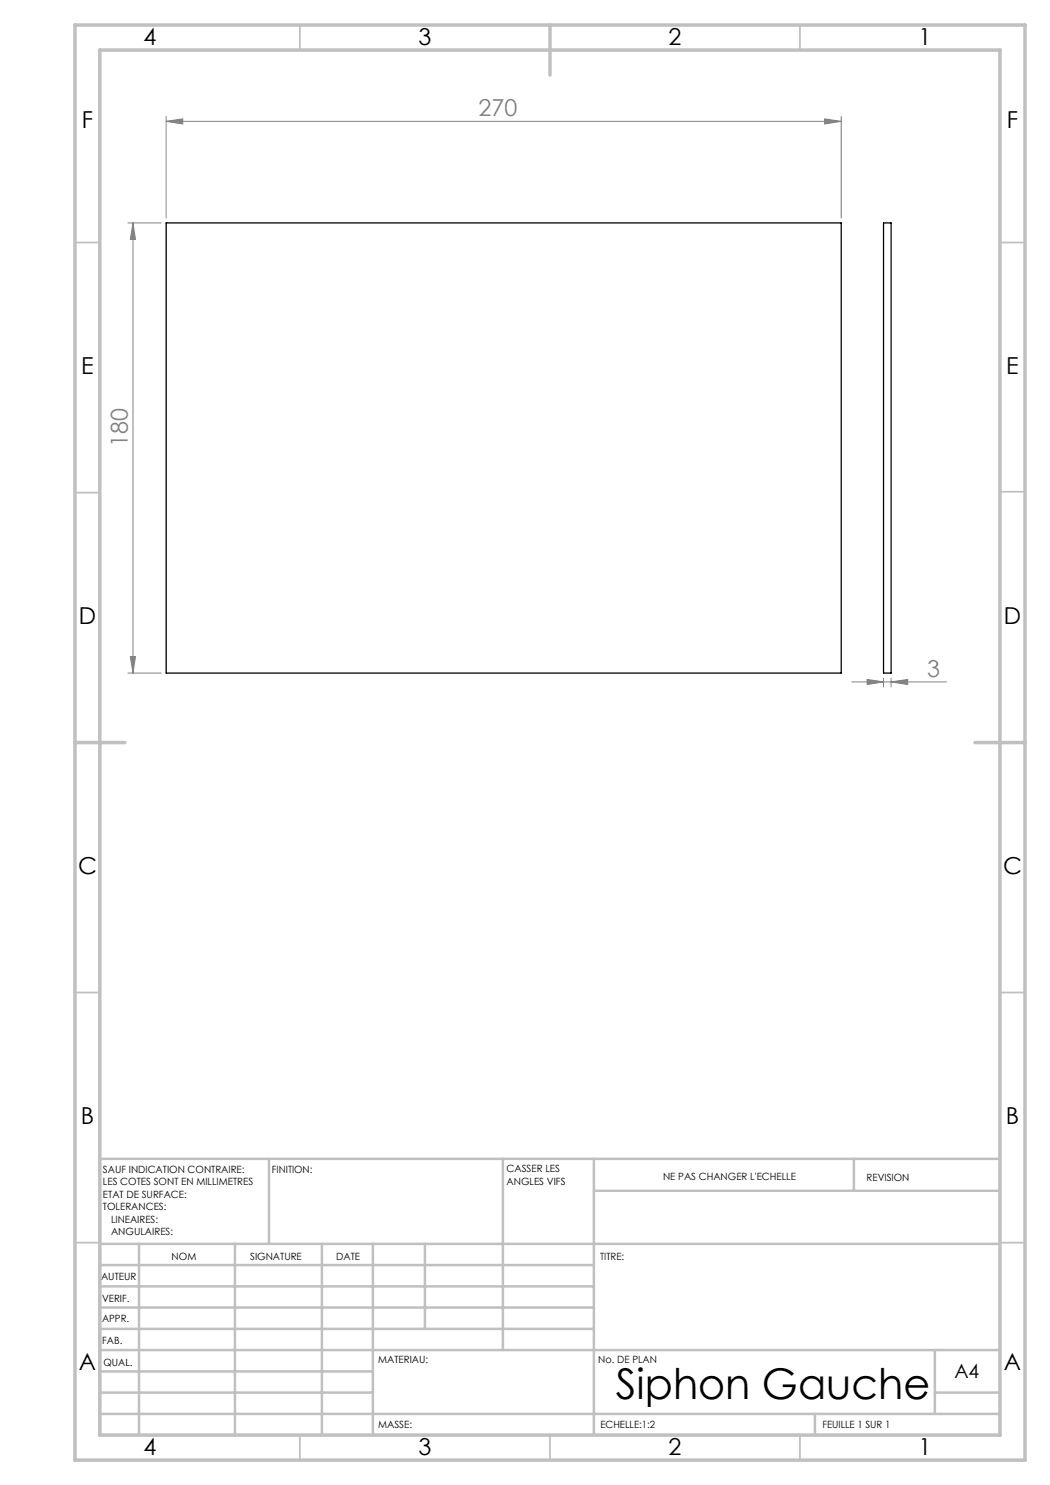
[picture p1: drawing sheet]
<svg xmlns="http://www.w3.org/2000/svg" width="210mm" height="297mm" viewBox="0 0 210 297" stroke-linecap="round" stroke-linejoin="round" font-family="sans-serif">
<g fill="none" stroke="#808080" stroke-width=".2">
<path d="M33.2 24.3l3.3-.5v1zM33.2 23.3v20.3M33.2 24.3h135M164.9 23.8l3.3 .5-3.3 .5zM168.2 23.3v20.3M25.6 44.6h6.6M26.6 44.6v90M26.6 44.6l.5 3.3h-1zM25.6 134.6h6.6M26.1 131.3h1l-.5 3.3zM170.4 136.4h18.9M173.4 135.9l3.3 .5-3.3 .5z"/>
<path d="M176.7 135.6v1.8M178.2 136.4l3.3-.5v1zM178.2 135.6v1.8"/>
</g>
<g fill="none" stroke="#c0c0c0" stroke-width=".35">
<path d="M60 5v5M160 5v5M15 48.5h5M200 48.5h5M15 98.5h5M200 98.4h5M15 198.5h5M200 198.5h5M15 248.5h5M200 248.5h5M60 287v5M110 287v5"/>
<path d="M160 287v5"/>
</g>
<g fill="none" stroke="#c0c0c0" stroke-width=".5">
<path d="M53.8 231.8v17M100.6 231.8v38.2M118.8 231.8v55.2M118.8 238.2h81.2M170.8 231.8v6.4M200 231.8h-180v55.2M20 248.8h180M20 257.3h98.8M20 253h98.8M27.8 248.8v38.2M47 248.8v38.2M64.4 248.8v38.2"/>
<path d="M74.6 248.8v38.2M85 248.8v17M20 265.8h98.8M20 261.5h98.8M20 278.5h54.6M20 274.3h54.6M20 270h180M187 278.5h13M187 270v12.8M20 282.8h180M163 282.8v4.2"/>
</g>
<path d="M15 5h190v287h-190zM20 10h180v277h-180zM110 5v10M15 148.5h10M195 148.5h10" fill="none" stroke="#c0c0c0" stroke-width=".7"/>
<g fill="#808080">
<path d="M164.9 23.8l3.3 .5-3.3 .5zM33.2 24.3l3.3-.5v1z"/>
<path d="M173.4 135.9l3.3 .5-3.3 .5zM178.2 136.4l3.3-.5v1z"/>
<path d="M26.6 44.6l.5 3.3h-1zM26.1 131.3h1l-.5 3.3z"/>
</g>
<path d="M33.2 44.6h135v90h-135zM176.7 44.6h1.5v90h-1.5z" fill="none" stroke="#000" stroke-width=".25"/>
<text font-size="8.5" x="123.2" y="279.7">Siphon Gauche</text>
<g font-size="4.7">
<text x="28.7" y="9">4</text>
<text x="83.7" y="9">3</text>
<text x="133.7" y="9">2</text>
<text x="183.7" y="9">1</text>
<text x="16.4" y="25.5">F</text>
<text x="201.4" y="25.5">F</text>
<text x="16.3" y="74.8">E</text>
<text x="201.3" y="74.8">E</text>
<text x="15.8" y="124.8">D</text>
<text x="200.8" y="124.8">D</text>
<text x="15.6" y="174.8">C</text>
<text x="200.6" y="174.8">C</text>
<text x="16.2" y="224.8">B</text>
<text x="201.2" y="224.8">B</text>
<text x="15.8" y="274">A</text>
<text x="200.8" y="274">A</text>
<text x="28.7" y="291">4</text>
<text x="83.7" y="291">3</text>
<text x="133.7" y="291">2</text>
<text x="183.7" y="291">1</text>
</g>
<g font-size="4.7" fill="#808080">
<text x="95.7" y="23.2">270</text>
<text x="25.6" y="89.4" transform="rotate(-90 25.6 89.4)">180</text>
<text x="185.4" y="135.4">3</text>
</g>
<text font-size="3.9" x="190.9" y="275.5">A4</text>
<g font-size="2">
<text x="20.6" y="234.6">SAUF INDICATION CONTRAIRE:</text>
<text x="20.6" y="237.1">LES COTES SONT EN MILLIMETRES</text>
<text x="20.6" y="239.6">ETAT DE SURFACE:</text>
<text x="54.4" y="234.6">FINITION:</text>
<text x="101.3" y="234.5">CASSER LES</text>
<text x="101.3" y="237">ANGLES VIFS</text>
<text x="132.6" y="236">NE PAS CHANGER L'ECHELLE</text>
<text x="173.3" y="236.2">REVISION</text>
<text x="20.6" y="242.1">TOLERANCES:</text>
<text x="22.2" y="244.6">LINEAIRES:</text>
<text x="22.2" y="247.1">ANGULAIRES:</text>
<text x="34.3" y="252">NOM</text>
<text x="50" y="251.9">SIGNATURE</text>
<text x="67.2" y="251.9">DATE</text>
<text x="120" y="251.9">TITRE:</text>
<text x="20.2" y="256.1">AUTEUR</text>
<text x="20.4" y="260.3">VERIF.</text>
<text x="20.4" y="264.4">APPR.</text>
<text x="20.5" y="268.8">FAB.</text>
<text x="20.7" y="273.1">QUAL.</text>
<text x="75.7" y="272.5">MATERIAU:</text>
<text x="119.6" y="272.5">No. DE PLAN</text>
<text x="75.6" y="285.5">MASSE:</text>
<text x="120.1" y="285.6">ECHELLE:1:2</text>
<text x="164.5" y="285.6">FEUILLE 1 SUR 1</text>
</g>
</svg>
